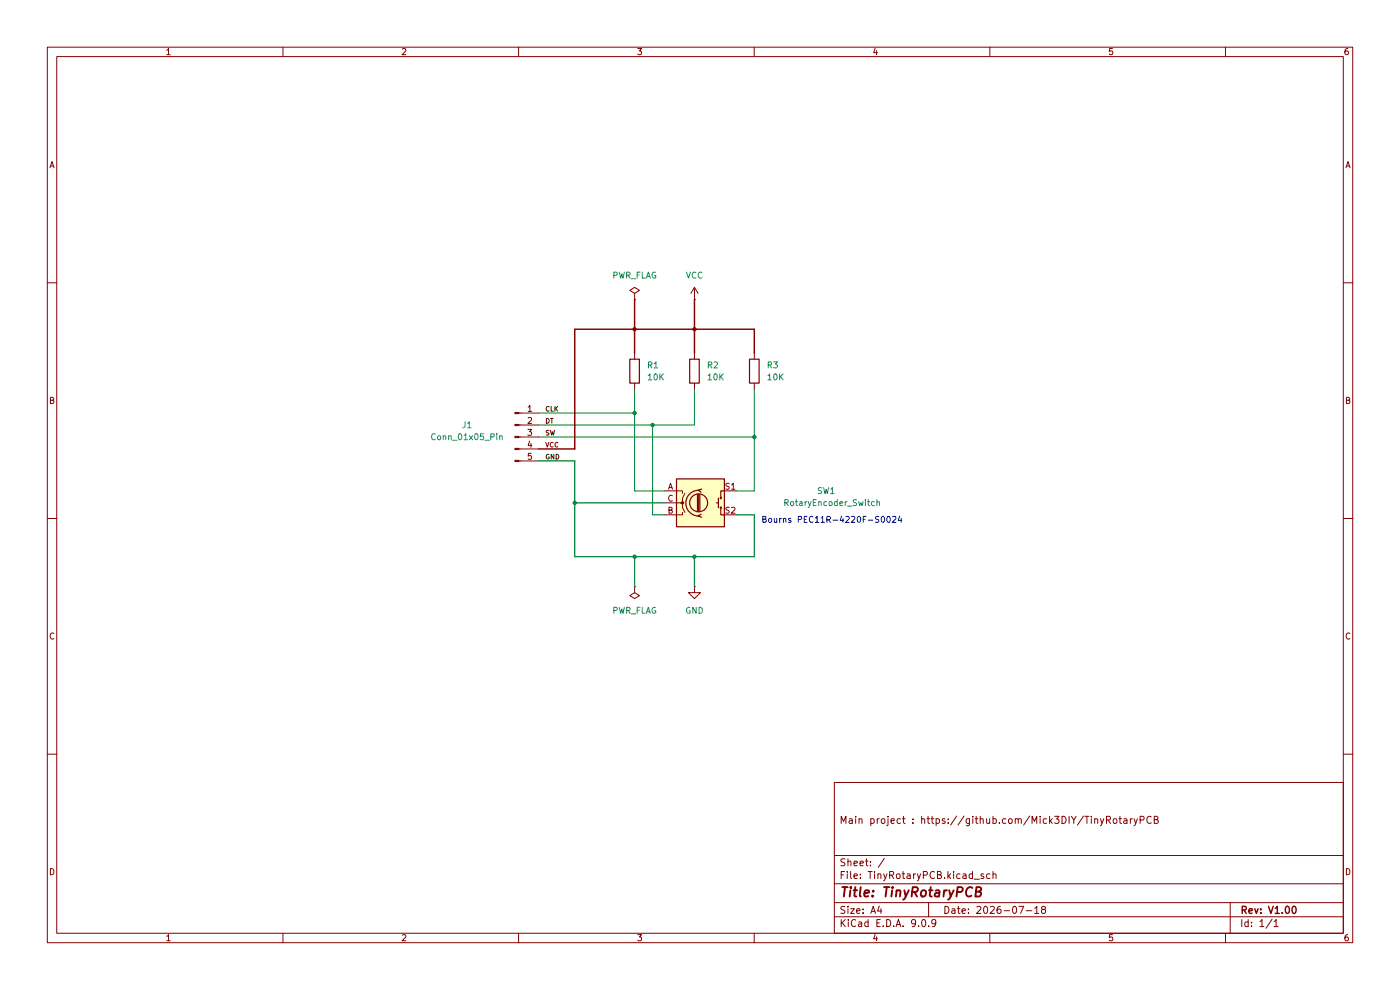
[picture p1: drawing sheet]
(kicad_sch
 (version 20250114)
 (generator "eeschema")
 (generator_version "9.0")
 (paper "A4")
 (title_block
  (title "${PROJECT_TITLE}")
  (date "2026-07-18")
  (rev "${SCHEMATIC_VERSION}")
  (comment 2 "${PROJECT_LINK}"))
 (lib_symbols
  (symbol "Connector:Conn_01x05_Pin"
   (pin_names
    (offset 1.016) (hide yes)) (exclude_from_sim no) (in_bom yes) (on_board yes)
   (property "Reference" "J" (at 0 7.62 0) (effects (font (size 1.27 1.27))))
   (property "Value" "Conn_01x05_Pin" (at 0 -7.62 0) (effects (font (size 1.27 1.27))))
   (property "Footprint" "" (at 0 0 0) (effects (font (size 1.27 1.27)) (hide yes)))
   (property "Datasheet" "~" (at 0 0 0) (effects (font (size 1.27 1.27)) (hide yes)))
   (property "Description" "Generic connector, single row, 01x05, script generated" (at 0 0 0) (effects (font (size 1.27 1.27)) (hide yes)))
   (property "ki_locked" "" (at 0 0 0) (effects (font (size 1.27 1.27))))
   (symbol "Conn_01x05_Pin_1_1"
    (rectangle (start 0.8636 5.207) (end 0 4.953) (stroke (width 0.1524) (type default)) (fill (type outline)))
    (rectangle (start 0.8636 2.667) (end 0 2.413) (stroke (width 0.1524) (type default)) (fill (type outline)))
    (rectangle (start 0.8636 0.127) (end 0 -0.127) (stroke (width 0.1524) (type default)) (fill (type outline)))
    (rectangle (start 0.8636 -2.413) (end 0 -2.667) (stroke (width 0.1524) (type default)) (fill (type outline)))
    (rectangle (start 0.8636 -4.953) (end 0 -5.207) (stroke (width 0.1524) (type default)) (fill (type outline)))
    (polyline (pts (xy 1.27 5.08) (xy 0.8636 5.08)) (stroke (width 0.1524) (type default)) (fill (type none)))
    (polyline (pts (xy 1.27 2.54) (xy 0.8636 2.54)) (stroke (width 0.1524) (type default)) (fill (type none)))
    (polyline (pts (xy 1.27 0) (xy 0.8636 0)) (stroke (width 0.1524) (type default)) (fill (type none)))
    (polyline (pts (xy 1.27 -2.54) (xy 0.8636 -2.54)) (stroke (width 0.1524) (type default)) (fill (type none)))
    (polyline (pts (xy 1.27 -5.08) (xy 0.8636 -5.08)) (stroke (width 0.1524) (type default)) (fill (type none)))
    (pin passive line (at 5.08 5.08 180) (length 3.81) (name "Pin_1" (effects (font (size 1.27 1.27)))) (number "1" (effects (font (size 1.27 1.27)))))
    (pin passive line (at 5.08 2.54 180) (length 3.81) (name "Pin_2" (effects (font (size 1.27 1.27)))) (number "2" (effects (font (size 1.27 1.27)))))
    (pin passive line (at 5.08 0 180) (length 3.81) (name "Pin_3" (effects (font (size 1.27 1.27)))) (number "3" (effects (font (size 1.27 1.27)))))
    (pin passive line (at 5.08 -2.54 180) (length 3.81) (name "Pin_4" (effects (font (size 1.27 1.27)))) (number "4" (effects (font (size 1.27 1.27)))))
    (pin passive line (at 5.08 -5.08 180) (length 3.81) (name "Pin_5" (effects (font (size 1.27 1.27)))) (number "5" (effects (font (size 1.27 1.27))))))
   (embedded_fonts no))
  (symbol "Device:R"
   (pin_numbers (hide yes))
   (pin_names
    (offset 0)) (exclude_from_sim no) (in_bom yes) (on_board yes)
   (property "Reference" "R" (at 2.032 0 90) (effects (font (size 1.27 1.27))))
   (property "Value" "R" (at 0 0 90) (effects (font (size 1.27 1.27))))
   (property "Footprint" "" (at -1.778 0 90) (effects (font (size 1.27 1.27)) (hide yes)))
   (property "Datasheet" "~" (at 0 0 0) (effects (font (size 1.27 1.27)) (hide yes)))
   (property "Description" "Resistor" (at 0 0 0) (effects (font (size 1.27 1.27)) (hide yes)))
   (symbol "R_0_1"
    (rectangle (start -1.016 -2.54) (end 1.016 2.54) (stroke (width 0.254) (type default)) (fill (type none))))
   (symbol "R_1_1"
    (pin passive line (at 0 3.81 270) (length 1.27) (name "~" (effects (font (size 1.27 1.27)))) (number "1" (effects (font (size 1.27 1.27)))))
    (pin passive line (at 0 -3.81 90) (length 1.27) (name "~" (effects (font (size 1.27 1.27)))) (number "2" (effects (font (size 1.27 1.27))))))
   (embedded_fonts no))
  (symbol "Device:RotaryEncoder_Switch"
   (pin_names
    (offset 0.254) (hide yes)) (exclude_from_sim no) (in_bom yes) (on_board yes)
   (property "Reference" "SW" (at 0 6.604 0) (effects (font (size 1.27 1.27))))
   (property "Value" "RotaryEncoder_Switch" (at 0 -6.604 0) (effects (font (size 1.27 1.27))))
   (property "Footprint" "" (at -3.81 4.064 0) (effects (font (size 1.27 1.27)) (hide yes)))
   (property "Datasheet" "~" (at 0 6.604 0) (effects (font (size 1.27 1.27)) (hide yes)))
   (property "Description" "Rotary encoder, dual channel, incremental quadrate outputs, with switch" (at 0 0 0) (effects (font (size 1.27 1.27)) (hide yes)))
   (symbol "RotaryEncoder_Switch_0_1"
    (rectangle (start -5.08 5.08) (end 5.08 -5.08) (stroke (width 0.254) (type default)) (fill (type background)))
    (polyline (pts (xy -5.08 2.54) (xy -3.81 2.54) (xy -3.81 2.032)) (stroke (width 0) (type default)) (fill (type none)))
    (polyline (pts (xy -5.08 0) (xy -3.81 0) (xy -3.81 -1.016) (xy -3.302 -2.032)) (stroke (width 0) (type default)) (fill (type none)))
    (polyline (pts (xy -5.08 -2.54) (xy -3.81 -2.54) (xy -3.81 -2.032)) (stroke (width 0) (type default)) (fill (type none)))
    (polyline (pts (xy -4.318 0) (xy -3.81 0) (xy -3.81 1.016) (xy -3.302 2.032)) (stroke (width 0) (type default)) (fill (type none)))
    (circle (center -3.81 0) (radius 0.254) (stroke (width 0) (type default)) (fill (type outline)))
    (polyline (pts (xy -0.635 -1.778) (xy -0.635 1.778)) (stroke (width 0.254) (type default)) (fill (type none)))
    (circle (center -0.381 0) (radius 1.905) (stroke (width 0.254) (type default)) (fill (type none)))
    (polyline (pts (xy -0.381 -1.778) (xy -0.381 1.778)) (stroke (width 0.254) (type default)) (fill (type none)))
    (arc (start -0.381 -2.794) (mid -3.0988 -0.0635) (end -0.381 2.667) (stroke (width 0.254) (type default)) (fill (type none)))
    (polyline (pts (xy -0.127 1.778) (xy -0.127 -1.778)) (stroke (width 0.254) (type default)) (fill (type none)))
    (polyline (pts (xy 0.254 2.921) (xy -0.508 2.667) (xy 0.127 2.286)) (stroke (width 0.254) (type default)) (fill (type none)))
    (polyline (pts (xy 0.254 -3.048) (xy -0.508 -2.794) (xy 0.127 -2.413)) (stroke (width 0.254) (type default)) (fill (type none)))
    (polyline (pts (xy 3.81 1.016) (xy 3.81 -1.016)) (stroke (width 0.254) (type default)) (fill (type none)))
    (polyline (pts (xy 3.81 0) (xy 3.429 0)) (stroke (width 0.254) (type default)) (fill (type none)))
    (circle (center 4.318 1.016) (radius 0.127) (stroke (width 0.254) (type default)) (fill (type none)))
    (circle (center 4.318 -1.016) (radius 0.127) (stroke (width 0.254) (type default)) (fill (type none)))
    (polyline (pts (xy 5.08 2.54) (xy 4.318 2.54) (xy 4.318 1.016)) (stroke (width 0.254) (type default)) (fill (type none)))
    (polyline (pts (xy 5.08 -2.54) (xy 4.318 -2.54) (xy 4.318 -1.016)) (stroke (width 0.254) (type default)) (fill (type none))))
   (symbol "RotaryEncoder_Switch_1_1"
    (pin passive line (at -7.62 2.54 0) (length 2.54) (name "A" (effects (font (size 1.27 1.27)))) (number "A" (effects (font (size 1.27 1.27)))))
    (pin passive line (at -7.62 0 0) (length 2.54) (name "C" (effects (font (size 1.27 1.27)))) (number "C" (effects (font (size 1.27 1.27)))))
    (pin passive line (at -7.62 -2.54 0) (length 2.54) (name "B" (effects (font (size 1.27 1.27)))) (number "B" (effects (font (size 1.27 1.27)))))
    (pin passive line (at 7.62 2.54 180) (length 2.54) (name "S1" (effects (font (size 1.27 1.27)))) (number "S1" (effects (font (size 1.27 1.27)))))
    (pin passive line (at 7.62 -2.54 180) (length 2.54) (name "S2" (effects (font (size 1.27 1.27)))) (number "S2" (effects (font (size 1.27 1.27))))))
   (embedded_fonts no))
  (symbol "power:GND"
   (power)
   (pin_numbers (hide yes))
   (pin_names
    (offset 0) (hide yes)) (exclude_from_sim no) (in_bom yes) (on_board yes)
   (property "Reference" "#PWR" (at 0 -6.35 0) (effects (font (size 1.27 1.27)) (hide yes)))
   (property "Value" "GND" (at 0 -3.81 0) (effects (font (size 1.27 1.27))))
   (property "Footprint" "" (at 0 0 0) (effects (font (size 1.27 1.27)) (hide yes)))
   (property "Datasheet" "" (at 0 0 0) (effects (font (size 1.27 1.27)) (hide yes)))
   (property "Description" "Power symbol creates a global label with name \"GND\" , ground" (at 0 0 0) (effects (font (size 1.27 1.27)) (hide yes)))
   (symbol "GND_0_1"
    (polyline (pts (xy 0 0) (xy 0 -1.27) (xy 1.27 -1.27) (xy 0 -2.54) (xy -1.27 -1.27) (xy 0 -1.27)) (stroke (width 0) (type default)) (fill (type none))))
   (symbol "GND_1_1"
    (pin power_in line (at 0 0 270) (length 0) (name "~" (effects (font (size 1.27 1.27)))) (number "1" (effects (font (size 1.27 1.27))))))
   (embedded_fonts no))
  (symbol "power:PWR_FLAG"
   (power)
   (pin_numbers (hide yes))
   (pin_names
    (offset 0) (hide yes)) (exclude_from_sim no) (in_bom yes) (on_board yes)
   (property "Reference" "#FLG" (at 0 1.905 0) (effects (font (size 1.27 1.27)) (hide yes)))
   (property "Value" "PWR_FLAG" (at 0 3.81 0) (effects (font (size 1.27 1.27))))
   (property "Footprint" "" (at 0 0 0) (effects (font (size 1.27 1.27)) (hide yes)))
   (property "Datasheet" "~" (at 0 0 0) (effects (font (size 1.27 1.27)) (hide yes)))
   (property "Description" "Special symbol for telling ERC where power comes from" (at 0 0 0) (effects (font (size 1.27 1.27)) (hide yes)))
   (symbol "PWR_FLAG_0_0"
    (pin power_out line (at 0 0 90) (length 0) (name "~" (effects (font (size 1.27 1.27)))) (number "1" (effects (font (size 1.27 1.27))))))
   (symbol "PWR_FLAG_0_1"
    (polyline (pts (xy 0 0) (xy 0 1.27) (xy -1.016 1.905) (xy 0 2.54) (xy 1.016 1.905) (xy 0 1.27)) (stroke (width 0) (type default)) (fill (type none))))
   (embedded_fonts no))
  (symbol "power:VCC"
   (power)
   (pin_numbers (hide yes))
   (pin_names
    (offset 0) (hide yes)) (exclude_from_sim no) (in_bom yes) (on_board yes)
   (property "Reference" "#PWR" (at 0 -3.81 0) (effects (font (size 1.27 1.27)) (hide yes)))
   (property "Value" "VCC" (at 0 3.556 0) (effects (font (size 1.27 1.27))))
   (property "Footprint" "" (at 0 0 0) (effects (font (size 1.27 1.27)) (hide yes)))
   (property "Datasheet" "" (at 0 0 0) (effects (font (size 1.27 1.27)) (hide yes)))
   (property "Description" "Power symbol creates a global label with name \"VCC\"" (at 0 0 0) (effects (font (size 1.27 1.27)) (hide yes)))
   (symbol "VCC_0_1"
    (polyline (pts (xy -0.762 1.27) (xy 0 2.54)) (stroke (width 0) (type default)) (fill (type none)))
    (polyline (pts (xy 0 2.54) (xy 0.762 1.27)) (stroke (width 0) (type default)) (fill (type none)))
    (polyline (pts (xy 0 0) (xy 0 2.54)) (stroke (width 0) (type default)) (fill (type none))))
   (symbol "VCC_1_1"
    (pin power_in line (at 0 0 90) (length 0) (name "~" (effects (font (size 1.27 1.27)))) (number "1" (effects (font (size 1.27 1.27))))))
   (embedded_fonts no)))
 (text "Bourns PEC11R-4220F-S0024"
  (exclude_from_sim no)
  (at 176.53 110.49 0)
  (effects (font (size 1.27 1.27))))
 (junction
  (at 160.02 92.71)
  (diameter 0)
  (color 0 0 0 0))
 (junction
  (at 147.32 118.11)
  (diameter 0)
  (color 0 0 0 0))
 (junction
  (at 134.62 118.11)
  (diameter 0)
  (color 0 0 0 0))
 (junction
  (at 134.62 87.63)
  (diameter 0)
  (color 0 0 0 0))
 (junction
  (at 138.43 90.17)
  (diameter 0)
  (color 0 0 0 0))
 (junction
  (at 134.62 69.85)
  (diameter 0)
  (color 0 0 0 0))
 (junction
  (at 121.92 106.68)
  (diameter 0)
  (color 0 0 0 0))
 (junction
  (at 147.32 69.85)
  (diameter 0)
  (color 0 0 0 0))
 (wire
  (pts (xy 134.62 118.11) (xy 134.62 124.46))
  (stroke (width 0) (type default)))
 (wire
  (pts (xy 138.43 90.17) (xy 147.32 90.17))
  (stroke (width 0) (type default)))
 (wire
  (pts (xy 147.32 82.55) (xy 147.32 90.17))
  (stroke (width 0) (type default)))
 (wire
  (pts (xy 147.32 118.11) (xy 147.32 124.46))
  (stroke (width 0) (type default)))
 (wire
  (pts (xy 134.62 118.11) (xy 147.32 118.11))
  (stroke (width 0) (type default)))
 (wire
  (pts (xy 147.32 118.11) (xy 160.02 118.11))
  (stroke (width 0) (type default)))
 (wire
  (pts (xy 121.92 95.25) (xy 121.92 69.85))
  (stroke (width 0) (type default)))
 (wire
  (pts (xy 160.02 118.11) (xy 160.02 109.22))
  (stroke (width 0) (type default)))
 (wire
  (pts (xy 160.02 104.14) (xy 156.21 104.14))
  (stroke (width 0) (type default)))
 (wire
  (pts (xy 138.43 90.17) (xy 138.43 109.22))
  (stroke (width 0) (type default)))
 (wire
  (pts (xy 114.3 97.79) (xy 121.92 97.79))
  (stroke (width 0) (type default)))
 (wire
  (pts (xy 121.92 118.11) (xy 134.62 118.11))
  (stroke (width 0) (type default)))
 (wire
  (pts (xy 134.62 82.55) (xy 134.62 87.63))
  (stroke (width 0) (type default)))
 (wire
  (pts (xy 140.97 104.14) (xy 134.62 104.14))
  (stroke (width 0) (type default)))
 (wire
  (pts (xy 114.3 95.25) (xy 121.92 95.25))
  (stroke (width 0) (type default)))
 (wire
  (pts (xy 114.3 92.71) (xy 160.02 92.71))
  (stroke (width 0) (type default)))
 (wire
  (pts (xy 121.92 97.79) (xy 121.92 106.68))
  (stroke (width 0) (type default)))
 (wire
  (pts (xy 134.62 87.63) (xy 134.62 104.14))
  (stroke (width 0) (type default)))
 (wire
  (pts (xy 160.02 109.22) (xy 156.21 109.22))
  (stroke (width 0) (type default)))
 (wire
  (pts (xy 121.92 106.68) (xy 121.92 118.11))
  (stroke (width 0) (type default)))
 (wire
  (pts (xy 140.97 109.22) (xy 138.43 109.22))
  (stroke (width 0) (type default)))
 (wire
  (pts (xy 134.62 69.85) (xy 147.32 69.85))
  (stroke (width 0) (type default)))
 (wire
  (pts (xy 147.32 69.85) (xy 147.32 74.93))
  (stroke (width 0) (type default)))
 (wire
  (pts (xy 114.3 90.17) (xy 138.43 90.17))
  (stroke (width 0) (type default)))
 (wire
  (pts (xy 134.62 69.85) (xy 134.62 74.93))
  (stroke (width 0) (type default)))
 (wire
  (pts (xy 160.02 69.85) (xy 147.32 69.85))
  (stroke (width 0) (type default)))
 (wire
  (pts (xy 114.3 87.63) (xy 134.62 87.63))
  (stroke (width 0) (type default)))
 (wire
  (pts (xy 160.02 92.71) (xy 160.02 104.14))
  (stroke (width 0) (type default)))
 (wire
  (pts (xy 160.02 74.93) (xy 160.02 69.85))
  (stroke (width 0) (type default)))
 (wire
  (pts (xy 121.92 106.68) (xy 140.97 106.68))
  (stroke (width 0) (type default)))
 (wire
  (pts (xy 147.32 63.5) (xy 147.32 69.85))
  (stroke (width 0) (type default)))
 (wire
  (pts (xy 160.02 82.55) (xy 160.02 92.71))
  (stroke (width 0) (type default)))
 (wire
  (pts (xy 134.62 63.5) (xy 134.62 69.85))
  (stroke (width 0) (type default)))
 (wire
  (pts (xy 121.92 69.85) (xy 134.62 69.85))
  (stroke (width 0) (type default)))
 (label "VCC"
  (at 115.57 95.25 0)
  (effects (font (size 1 1)) (justify left bottom)))
 (label "SW"
  (at 115.57 92.71 0)
  (effects (font (size 1 1)) (justify left bottom)))
 (label "DT"
  (at 115.57 90.17 0)
  (effects (font (size 1 1)) (justify left bottom)))
 (label "GND"
  (at 115.57 97.79 0)
  (effects (font (size 1 1)) (justify left bottom)))
 (label "CLK"
  (at 115.57 87.63 0)
  (effects (font (size 1 1)) (justify left bottom)))
 (symbol
  (lib_id "Device:R")
  (at 147.32 78.74 0)
  (unit 1)
  (exclude_from_sim no)
  (in_bom yes)
  (on_board yes)
  (dnp no)
  (fields_autoplaced yes)
  (property "Reference" "R2" (at 149.86 77.4699 0) (effects (font (size 1.27 1.27)) (justify left)))
  (property "Value" "10K" (at 149.86 80.0099 0) (effects (font (size 1.27 1.27)) (justify left)))
  (property "Footprint" "Resistor_SMD:R_1206_3216Metric_Pad1.30x1.75mm_HandSolder" (at 145.542 78.74 90) (effects (font (size 1.27 1.27)) (hide yes)))
  (property "Datasheet" "~" (at 147.32 78.74 0) (effects (font (size 1.27 1.27)) (hide yes)))
  (property "Description" "Resistor" (at 147.32 78.74 0) (effects (font (size 1.27 1.27)) (hide yes)))
  (property "Purpose" "" (at 147.32 78.74 0) (effects (font (size 1.27 1.27))))
  (pin "2")
  (pin "1"))
 (symbol
  (lib_id "Device:RotaryEncoder_Switch")
  (at 148.59 106.68 0)
  (unit 1)
  (exclude_from_sim no)
  (in_bom no)
  (on_board yes)
  (dnp no)
  (property "Reference" "SW1" (at 175.26 104.14 0) (effects (font (size 1.27 1.27))))
  (property "Value" "RotaryEncoder_Switch" (at 176.53 106.68 0) (effects (font (size 1.27 1.27))))
  (property "Footprint" "RotaryEncoders_PEC11R:RotaryEncoder_Bourns_Vertical_PEC11R-4xxxF-Sxxxx" (at 144.78 102.616 0) (effects (font (size 1.27 1.27)) (hide yes)))
  (property "Datasheet" "~" (at 148.59 100.076 0) (effects (font (size 1.27 1.27)) (hide yes)))
  (property "Description" "Rotary encoder, dual channel, incremental quadrate outputs, with switch" (at 148.59 106.68 0) (effects (font (size 1.27 1.27)) (hide yes)))
  (property "Purpose" "" (at 148.59 106.68 0) (effects (font (size 1.27 1.27))))
  (pin "S1")
  (pin "A")
  (pin "C")
  (pin "B")
  (pin "S2"))
 (symbol
  (lib_id "Connector:Conn_01x05_Pin")
  (at 109.22 92.71 0)
  (unit 1)
  (exclude_from_sim no)
  (in_bom no)
  (on_board yes)
  (dnp no)
  (property "Reference" "J1" (at 99.06 90.17 0) (effects (font (size 1.27 1.27))))
  (property "Value" "Conn_01x05_Pin" (at 99.06 92.71 0) (effects (font (size 1.27 1.27))))
  (property "Footprint" "PinHeader_1x05_P2.54mm_H_W_S:PinHeader_1x05_P2.54mm_Horizontal_Without_Silkscreen" (at 109.22 92.71 0) (effects (font (size 1.27 1.27)) (hide yes)))
  (property "Datasheet" "~" (at 109.22 92.71 0) (effects (font (size 1.27 1.27)) (hide yes)))
  (property "Description" "Generic connector, single row, 01x05, without silkscreen (minimal)" (at 109.22 92.71 0) (effects (font (size 1.27 1.27)) (hide yes)))
  (property "Purpose" "" (at 109.22 92.71 0) (effects (font (size 1.27 1.27))))
  (pin "1")
  (pin "2")
  (pin "5")
  (pin "3")
  (pin "4"))
 (symbol
  (lib_id "power:PWR_FLAG")
  (at 134.62 124.46 180)
  (unit 1)
  (exclude_from_sim no)
  (in_bom yes)
  (on_board yes)
  (dnp no)
  (fields_autoplaced yes)
  (property "Reference" "#FLG01" (at 134.62 126.365 0) (effects (font (size 1.27 1.27)) (hide yes)))
  (property "Value" "PWR_FLAG" (at 134.62 129.54 0) (effects (font (size 1.27 1.27))))
  (property "Footprint" "" (at 134.62 124.46 0) (effects (font (size 1.27 1.27)) (hide yes)))
  (property "Datasheet" "~" (at 134.62 124.46 0) (effects (font (size 1.27 1.27)) (hide yes)))
  (property "Description" "Special symbol for telling ERC where power comes from" (at 134.62 124.46 0) (effects (font (size 1.27 1.27)) (hide yes)))
  (pin "1"))
 (symbol
  (lib_id "power:GND")
  (at 147.32 124.46 0)
  (unit 1)
  (exclude_from_sim no)
  (in_bom yes)
  (on_board yes)
  (dnp no)
  (fields_autoplaced yes)
  (property "Reference" "#PWR01" (at 147.32 130.81 0) (effects (font (size 1.27 1.27)) (hide yes)))
  (property "Value" "GND" (at 147.32 129.54 0) (effects (font (size 1.27 1.27))))
  (property "Footprint" "" (at 147.32 124.46 0) (effects (font (size 1.27 1.27)) (hide yes)))
  (property "Datasheet" "" (at 147.32 124.46 0) (effects (font (size 1.27 1.27)) (hide yes)))
  (property "Description" "Power symbol creates a global label with name \"GND\" , ground" (at 147.32 124.46 0) (effects (font (size 1.27 1.27)) (hide yes)))
  (pin "1"))
 (symbol
  (lib_id "power:VCC")
  (at 147.32 63.5 0)
  (unit 1)
  (exclude_from_sim no)
  (in_bom yes)
  (on_board yes)
  (dnp no)
  (fields_autoplaced yes)
  (property "Reference" "#PWR02" (at 147.32 67.31 0) (effects (font (size 1.27 1.27)) (hide yes)))
  (property "Value" "VCC" (at 147.32 58.42 0) (effects (font (size 1.27 1.27))))
  (property "Footprint" "" (at 147.32 63.5 0) (effects (font (size 1.27 1.27)) (hide yes)))
  (property "Datasheet" "" (at 147.32 63.5 0) (effects (font (size 1.27 1.27)) (hide yes)))
  (property "Description" "Power symbol creates a global label with name \"VCC\"" (at 147.32 63.5 0) (effects (font (size 1.27 1.27)) (hide yes)))
  (pin "1"))
 (symbol
  (lib_id "power:PWR_FLAG")
  (at 134.62 63.5 0)
  (unit 1)
  (exclude_from_sim no)
  (in_bom yes)
  (on_board yes)
  (dnp no)
  (fields_autoplaced yes)
  (property "Reference" "#FLG02" (at 134.62 61.595 0) (effects (font (size 1.27 1.27)) (hide yes)))
  (property "Value" "PWR_FLAG" (at 134.62 58.42 0) (effects (font (size 1.27 1.27))))
  (property "Footprint" "" (at 134.62 63.5 0) (effects (font (size 1.27 1.27)) (hide yes)))
  (property "Datasheet" "~" (at 134.62 63.5 0) (effects (font (size 1.27 1.27)) (hide yes)))
  (property "Description" "Special symbol for telling ERC where power comes from" (at 134.62 63.5 0) (effects (font (size 1.27 1.27)) (hide yes)))
  (pin "1"))
 (symbol
  (lib_id "Device:R")
  (at 160.02 78.74 0)
  (unit 1)
  (exclude_from_sim no)
  (in_bom yes)
  (on_board yes)
  (dnp no)
  (fields_autoplaced yes)
  (property "Reference" "R3" (at 162.56 77.4699 0) (effects (font (size 1.27 1.27)) (justify left)))
  (property "Value" "10K" (at 162.56 80.0099 0) (effects (font (size 1.27 1.27)) (justify left)))
  (property "Footprint" "Resistor_SMD:R_1206_3216Metric_Pad1.30x1.75mm_HandSolder" (at 158.242 78.74 90) (effects (font (size 1.27 1.27)) (hide yes)))
  (property "Datasheet" "~" (at 160.02 78.74 0) (effects (font (size 1.27 1.27)) (hide yes)))
  (property "Description" "Resistor" (at 160.02 78.74 0) (effects (font (size 1.27 1.27)) (hide yes)))
  (property "Purpose" "" (at 160.02 78.74 0) (effects (font (size 1.27 1.27))))
  (pin "2")
  (pin "1"))
 (symbol
  (lib_id "Device:R")
  (at 134.62 78.74 0)
  (unit 1)
  (exclude_from_sim no)
  (in_bom yes)
  (on_board yes)
  (dnp no)
  (fields_autoplaced yes)
  (property "Reference" "R1" (at 137.16 77.4699 0) (effects (font (size 1.27 1.27)) (justify left)))
  (property "Value" "10K" (at 137.16 80.0099 0) (effects (font (size 1.27 1.27)) (justify left)))
  (property "Footprint" "Resistor_SMD:R_1206_3216Metric_Pad1.30x1.75mm_HandSolder" (at 132.842 78.74 90) (effects (font (size 1.27 1.27)) (hide yes)))
  (property "Datasheet" "~" (at 134.62 78.74 0) (effects (font (size 1.27 1.27)) (hide yes)))
  (property "Description" "Resistor" (at 134.62 78.74 0) (effects (font (size 1.27 1.27)) (hide yes)))
  (property "Purpose" "" (at 134.62 78.74 0) (effects (font (size 1.27 1.27))))
  (pin "1")
  (pin "2"))
 (sheet_instances
  (path ""
   (page "1")))
 (embedded_fonts no))
